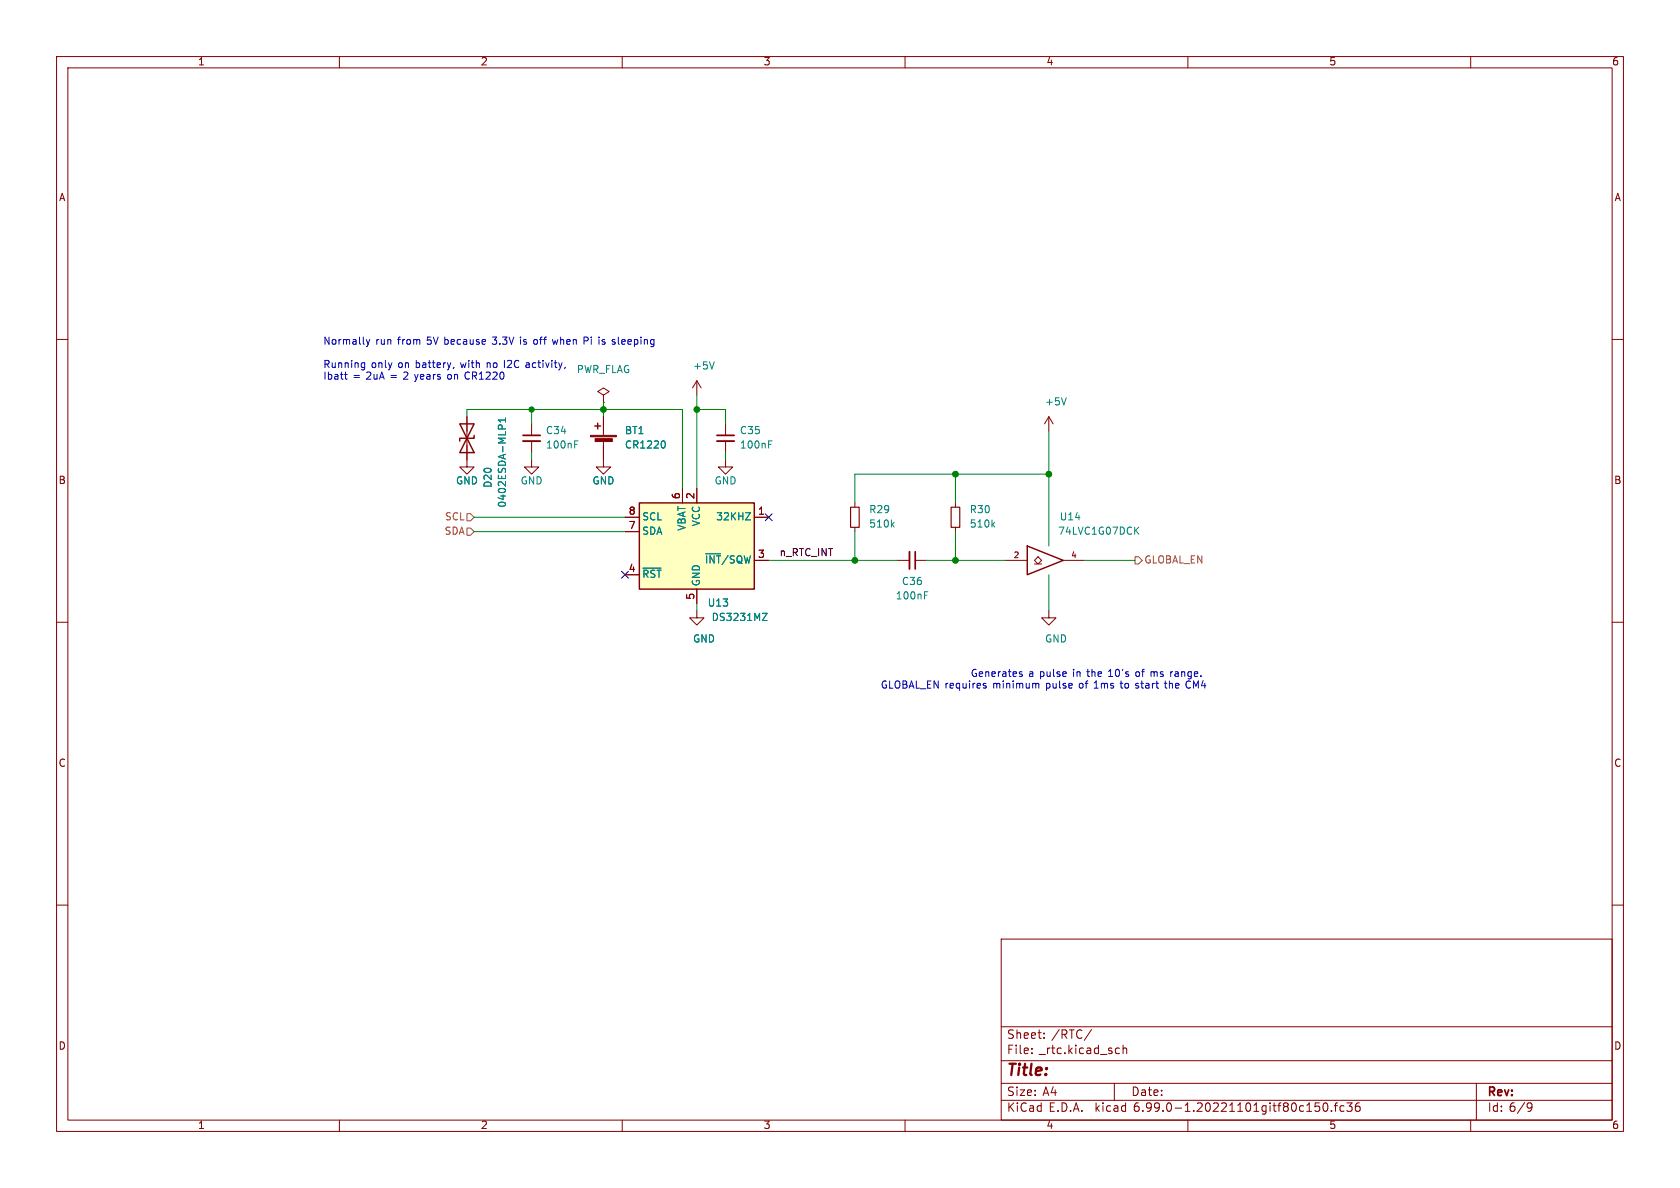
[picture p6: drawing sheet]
<svg xmlns="http://www.w3.org/2000/svg" width="297mm" height="210mm" viewBox="0 0 297 210" stroke-linecap="round" stroke-linejoin="round" font-family="sans-serif">
<g fill="none" stroke="#840000" stroke-width=".18">
<path d="M10 10h277v190h-277zM12 12h273v186h-273zM60 10v2M110 10v2M160 10v2M210 10v2M260 10v2M10 60h2M285 60h2M82.5 73.7v8.9h1.3l-1.3 1.2-1.2-1.2h1.2M94 74.9v2.1M94 78v2"/>
<path d="M106.7 78v4.6h1.2l-1.2 1.2-1.3-1.2h1.3M106.7 69.9l1-.7-1-.6-1 .6 1 .7v1.2M106.7 71.1h.1M106.7 73.7v3.3M123.2 67.3v2.6M123.2 67.3l-.8 1.3M123.2 67.3l.8 1.3M128.3 74.9v2.1M128.3 78v2M185.4 73.7l-.7 1.2M185.4 73.7v2.5M185.4 73.7l.8 1.2"/>
<path d="M94 81.3v1.3h1.2l-1.2 1.2-1.3-1.2h1.3M110.5 91.4h2.5M110.5 94h2.5M120.6 86.4v2.5M123.2 86.4v2.5M128.3 81.3v1.3h1.2l-1.2 1.2-1.3-1.2h1.3M133.3 99.1h2.6M133.3 91.4h2.6M151.1 88.9v.8M151.1 93.2v.8M158.7 99.1h2.1M161.8 99.1h2"/>
<path d="M168.9 88.9v.8M168.9 93.2v.8M177.8 99.1h3.8M182.9 99.7h1.2M183.5 98.4l.6 .7-.6 .6-.6-.6zM188 99.1h3.8M10 110h2M110.5 101.6h2.5M123.2 108v1.2h1.3l-1.3 1.3-1.3-1.3h1.3M123.2 104.1v2.6M185.4 108v1.2h1.3l-1.3 1.3-1.3-1.3h1.3M285 110h2"/>
<path d="M10 160h2M285 160h2M177 166h108v32h-108zM60 198v2M110 198v2M160 198v2M177 194.5h108M177 191.5h108M177 187.5h108M177 181.5h108M185.8 193.2h1M186.5 192.7v1"/>
<path d="M190.8 182.1l.5 .1M191.3 183.4l-.5 .2M193 182l-1.3 1.9M196.4 185.8l.2 .2-.2 .3M196.4 185.3h.1M197 191.5v3M197.9 185.3h-.4l-.3 .2v.5l.1 .2h.6M198.5 185.4l.3-.1h.3l.1 1M198.5 184.8v1.5M210 198v2M230.5 195.5h-.5l-.3 .2v.5l.2 .2h.6M231 196.5h.9"/>
<path d="M231 195.4l.5-.4v1.5M233.2 195h-.7v.7l.2-.2 .5 .1 .1 .2-.1 .5-.2 .2-.5-.2M234 195.1l.2-.1a.81 .81 0 0 1 .6 .6 .81 .81 0 0 1-.3 .8l-.1 .1a.81 .81 0 0 1-.4-1.4zM235.4 196.3v.2M235.9 195.5h.6M236.5 195l-.4 .2v1.3M237.6 195.5h-.4l-.3 .2v.5l.1 .2h.6M238.1 195h.9l-.5 .5 .5 .2v.6l-.3 .2h-.4l-.2-.2M240.3 195a.59 .59 0 0 0-.7 .6v.6l.1 .2 .5 .1 .2-.2 .1-.5-.2-.2-.4-.1-.3 .3M260 198v2M261 191.5v6.5M269.5 194.9l-1.2 1.9"/>
<path d="M270.8 195.6l-.3 .3h-.2l-.3-.3 .1-.6h.4l.3 .1a.99 .99 0 0 1-.4 1.4h-.3"/>
</g>
<path d="M92.5 78h3M126.7 78h3.1M160.8 97.5v3.1" fill="none" stroke="#840000" stroke-width=".33"/>
<path d="M92.5 77h3M126.7 77h3.1M161.8 97.5v3.1" fill="none" stroke="#840000" stroke-width=".3"/>
<path d="M81.3 74.9l2.5 5.1h-2.5l2.5-5.1zM83.8 77v.5h-2.5v.5M105.2 75.3h1M105.7 74.8v1M113 88.9h20.3v15.2h-20.3zM181.6 96.5l6.4 2.6-6.4 2.5z" fill="none" stroke="#840000" stroke-width=".25"/>
<path d="M150.4 89.7h1.5v3.5h-1.5zM168.1 89.7h1.6v3.5h-1.6z" fill="none" stroke="#840000" stroke-width=".2"/>
<g fill="#840000" stroke="#840000" stroke-width=".18">
<path d="M104.4 77h4.6v.2h-4.6z"/>
<path d="M105.2 77.5h3.1v.6h-3.1z"/>
</g>
<path d="M113 88.9h20.3v15.2h-20.3z" fill="#ffffc2" stroke="#ffffc2" stroke-width=".18"/>
<path d="M89.4 73.9v.7M89.4 74.3h-1.3l.4 .3M88.2 89.3l.4 .2 .7-.2M113.7 100.4h3.2" fill="none" stroke="#008484" stroke-width=".18"/>
<path d="M82.5 90.8h.7l.6 .6-.6 .7h-.7zM82.5 93.3h.7l.6 .7-.6 .6h-.7zM200.7 98.4h.6l.6 .7-.6 .6h-.6z" fill="none" stroke="#848400" stroke-width=".18"/>
<g fill="none" stroke="#0000c2" stroke-width=".18">
<path d="M105.9 59.6v.1M109.3 59.6v1.1l.2 .2M113.3 59.6v.1M83.8 66.4l.5 .6M84.3 66.2l-.3 .2h-.5M84.7 67h.8M85.1 65.8v1.2M86.7 66.1l-.8 .9h.8M87.9 66.1l-.8 .9h.8M88.4 66.2v.6l.3 .2 .3-.1 .1-.7M93 64.2h.5l.1 .8M93.6 64.4l-.5 .1-.1 .2 .1 .3 .5-.1"/>
<path d="M94.7 64.2l-.3-.1-.3 .3 .1 .5h.5M95.1 64.1h.5M95.3 63.7v1.1l.3 .2M96 63.7v.1M96 64.1v.9M96.5 64.1l.3 .9 .3-.9M97.6 63.7v.1M97.6 64.1v.9M98 64.1h.5M98.2 63.7v1.1l.3 .2M98.8 64.1l.3 .9M99.1 65l-.3 .4"/>
<path d="M99.4 64.1l-.3 .9M99.9 64.9l-.1 .3M105.9 60v.9M106.9 60.1l-.3-.1-.2 .2 .1 .2 .4 .1v.3h-.5M108.7 60.1l-.3-.1-.2 .2 .1 .2 .4 .1v.3h-.5M109.9 60.4l.6-.1v-.2l-.4-.1-.2 .2 .1 .6h.5M111 60.4l.6-.1v-.2l-.4-.1-.2 .2 .1 .6h.5M112.2 60.1l.3-.1 .3 .3-.2 .5h-.4M112.2 60v1.3M113.3 60v.9M113.9 60.1l.2-.1 .3 .1 .1 .8M113.9 60v.9"/>
<path d="M115.6 60.1l-.4-.1-.2 .3 .1 .5h.5M115.6 60v1l-.2 .3-.3-.1M172.6 118.4a.59 .59 0 0 0-.8 .6 .59 .59 0 0 0 .8 .5v-.5h-.2M173.1 119.2l.6-.2v-.2l-.4-.1-.2 .2 .1 .6h.5M174.3 118.9l.1-.2 .4 .1v.8M174.3 118.7v.9M175.4 119.2l.6-.2-.1-.2-.4-.1-.1 .2v.6h.5M176.5 118.7v.9M176.9 118.7l-.4 .3M211.2 119.5h.5M211.2 118.8l.4-.1 .2 .3-.7 .2M212.3 119.5v.1"/>
<path d="M156.7 120.4a.59 .59 0 0 0-.8 .6 .59 .59 0 0 0 .8 .6v-.5h-.2M157.3 120.4v1.2h.6M158.3 120.6l.2-.2a.43 .43 0 0 1 .6 .4v.4a.42 .42 0 0 1-.4 .5 .42 .42 0 0 1-.5-.5zM159.6 120.4h.5l.2 .2-.2 .4 .2 .1 .1 .3-.3 .2h-.5zM159.6 121h.5M160.8 121.3h.6M161.1 120.4l-.4 1.2M211 121.6v-1.2l.4 .9 .4-.9v1.2M212.7 120.3l-.3 .9h.8M213 120.8v.8"/>
</g>
<g fill="none" stroke="#008400" stroke-width=".18">
<path d="M82.5 73.7v-1.3h38.1v14M94 72.4v2.5M106.7 71.1v2.6M123.2 72.4h5.1v2.5M123.2 69.9v16.5M185.4 76.2v20.3M83.8 94h26.7M83.8 91.4h26.7M94 80v1.3M128.3 80v1.3M135.9 99.1h22.8M151.1 94v5.1"/>
<path d="M163.8 99.1h14M168.9 83.8v5.1M168.9 94v5.1M185.4 83.8h-34.3v5.1M191.8 99.1h8.9M123.2 106.7v1.3M185.4 101.6v6.4"/>
</g>
<path d="M135.3 90.8l1.2 1.2M136.5 90.8l-1.2 1.2M109.9 101l1.2 1.2M111.1 101l-1.2 1.2" fill="none" stroke="#000084" stroke-width=".18"/>
<g fill="#008400" stroke="#008400" stroke-width=".18">
<circle cx="123.2" cy="72.4" r=".51"/>
<circle cx="94" cy="72.4" r=".46"/>
<circle cx="106.7" cy="72.4" r=".51"/>
<circle cx="168.9" cy="99.1" r=".51"/>
<circle cx="185.4" cy="83.8" r=".51"/>
<circle cx="168.9" cy="83.8" r=".51"/>
<circle cx="151.1" cy="99.1" r=".51"/>
</g>
<text font-size="2.8" fill="#840000" x="178" y="190.3">Title:</text>
<g font-size="2.1" fill="#840000">
<text x="178" y="183.8">Sheet: /RTC/</text>
<text x="178" y="186.5">File: _rtc.kicad_sch</text>
<text x="178" y="196.7">KiCad E.D.A. kicad 6.99.0-1.20221101gitf80c150.fc36</text>
<text x="178" y="193.9">Size: A4</text>
<text x="200" y="193.9">Date:</text>
<text x="263" y="193.9">Rev:</text>
<text x="263" y="196.7">Id: 6/9</text>
</g>
<g font-size="1.8" fill="#840000">
<text x="35" y="11.6">1</text>
<text x="85" y="11.6">2</text>
<text x="135" y="11.6">3</text>
<text x="185" y="11.6">4</text>
<text x="235" y="11.6">5</text>
<text x="285" y="11.6">6</text>
<text x="10.3" y="35.6">A</text>
<text x="285.3" y="35.6">A</text>
<text x="10.3" y="85.7">B</text>
<text x="120.4" y="88.1" transform="rotate(-90 120.4 88.1)">6</text>
<text x="122.9" y="88.1" transform="rotate(-90 122.9 88.1)">2</text>
<text x="285.3" y="85.7">B</text>
<text x="111.3" y="93.7">7</text>
<text x="111.3" y="91.2">8</text>
<text x="134.1" y="91.2">1</text>
<text x="111.3" y="101.3">4</text>
<text x="134.1" y="98.8">3</text>
<text x="122.9" y="105.9" transform="rotate(-90 122.9 105.9)">5</text>
<text x="10.3" y="135.6">C</text>
<text x="285.3" y="135.6">C</text>
<text x="10.3" y="185.7">D</text>
<text x="285.3" y="185.7">D</text>
<text x="35" y="199.7">1</text>
<text x="85" y="199.7">2</text>
<text x="135" y="199.7">3</text>
<text x="185" y="199.7">4</text>
<text x="235" y="199.7">5</text>
<text x="285" y="199.7">6</text>
</g>
<g font-size="1.8" fill="#0000c2">
<text x="57.1" y="61.1">Normally run from 5V because 3.3V is off when Pi is sleeping</text>
<text x="57.1" y="65.3">Running only on battery, with no I2C activity,</text>
<text x="57.1" y="67.3">Ibatt = 2uA = 2 years on CR1220</text>
<text x="177.5" y="119.9">Generates a pulse in the 10's of ms range.</text>
<text x="161.5" y="121.9">GLOBAL_EN requires minimum pulse of 1ms to start the CM4</text>
</g>
<g font-size="1.8" fill="#008484">
<text x="122.9" y="65.4">+5V</text>
<text x="101.7" y="66">PWR_FLAG</text>
<text x="185.1" y="71.8">+5V</text>
<text x="96.7" y="76.8">C34</text>
<text x="110.5" y="76.8">BT1</text>
<text x="131" y="76.8">C35</text>
<text x="96.9" y="79.4">100nF</text>
<text x="110.9" y="79.4">CR1220</text>
<text x="131.2" y="79.4">100nF</text>
<text x="80.6" y="85.7">GND</text>
<text x="87" y="86" transform="rotate(-90 87 86)">D20</text>
<text x="89.5" y="88.8" transform="rotate(-90 89.5 88.8)">0402ESDA-MLP1</text>
<text x="92" y="85.7">GND</text>
<text x="104.7" y="85.7">GND</text>
<text x="126.3" y="85.7">GND</text>
<text x="113.5" y="94.6">SDA</text>
<text x="113.5" y="92.1">SCL</text>
<text x="121.3" y="94.2" transform="rotate(-90 121.3 94.2)">VBAT</text>
<text x="123.8" y="93.1" transform="rotate(-90 123.8 93.1)">VCC</text>
<text x="127.2" y="92.1">32KHZ</text>
<text x="153.9" y="90.8">R29</text>
<text x="154" y="93.3">510k</text>
<text x="171.7" y="90.8">R30</text>
<text x="171.8" y="93.3">510k</text>
<text x="187.5" y="94.6">74LVC1G07DCK</text>
<text x="187.6" y="92.1">U14</text>
<text x="123.9" y="99.7">~{INT}/SQW</text>
<text x="113.5" y="102.2">~{RST}</text>
<text x="123.8" y="103.6" transform="rotate(-90 123.8 103.6)">GND</text>
<text x="125.4" y="107.3">U13</text>
<text x="158.7" y="106">100nF</text>
<text x="159.7" y="103.5">C36</text>
<text x="122.5" y="113.7">GND</text>
<text x="126.3" y="109.9">DS3231MZ</text>
<text x="184.7" y="113.7">GND</text>
</g>
<g font-size="1.8" fill="#848400">
<text x="78.4" y="94.6">SDA</text>
<text x="78.6" y="92.1">SCL</text>
<text x="202.3" y="99.7">GLOBAL_EN</text>
</g>
<text font-size="1.8" x="137.8" y="98.5">n_RTC_INT</text>
<g font-size="1.4" fill="#840000">
<text x="179.3" y="98.8">2</text>
<text x="189.5" y="98.8">4</text>
</g>
</svg>
